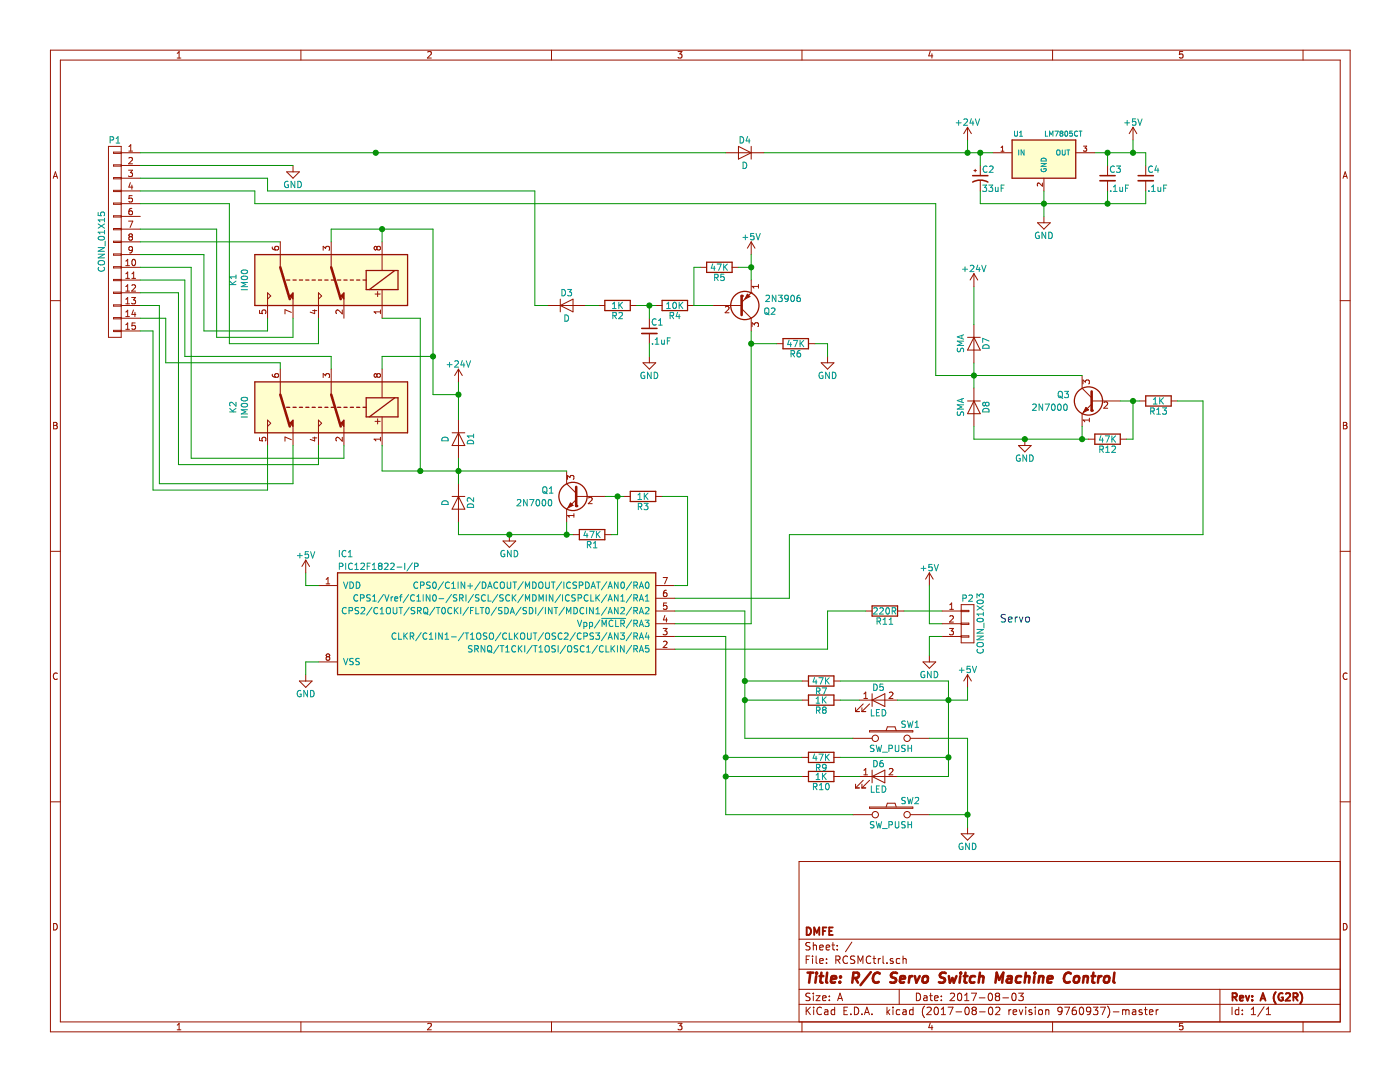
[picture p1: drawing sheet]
EESchema Schematic File Version 2
LIBS:power
LIBS:device
LIBS:transistors
LIBS:conn
LIBS:linear
LIBS:regul
LIBS:74xx
LIBS:cmos4000
LIBS:adc-dac
LIBS:memory
LIBS:xilinx
LIBS:microcontrollers
LIBS:dsp
LIBS:microchip
LIBS:analog_switches
LIBS:motorola
LIBS:texas
LIBS:intel
LIBS:audio
LIBS:interface
LIBS:digital-audio
LIBS:philips
LIBS:display
LIBS:cypress
LIBS:siliconi
LIBS:opto
LIBS:atmel
LIBS:contrib
LIBS:valves
LIBS:microchip_pic12mcu
LIBS:mechanical
LIBS:relays
LIBS:RCSMCtrl-cache
EELAYER 26 0
EELAYER END
$Descr A 11000 8500
encoding utf-8
Sheet 1 1
Title "R/C Servo Switch Machine Control"
Date "2017-08-03"
Rev "A (G2R)"
Comp "DMFE"
Comment1 ""
Comment2 ""
Comment3 ""
Comment4 ""
$EndDescr
$Comp
L PIC12(L)F1822-I/P IC1
U 1 1
P 3900 4900
F 0 "IC1" H 2650 5450 50  0000 L CNN
F 1 "PIC12F1822-I/P" H 2650 5350 50  0000 L CNN
F 2 "Housings_DIP:DIP-8_W7.62mm" H 3900 4900 60  0001 C CNN
F 3 "" H 3900 4900 60  0000 C CNN
	1    3900 4900
	1    0    0    -1  
$EndComp
$Comp
L D D4
U 1 1
P 5850 1200
F 0 "D4" H 5850 1300 50  0000 C CNN
F 1 "D" H 5850 1100 50  0000 C CNN
F 2 "Diodes_SMD:Diode-SMA_Handsoldering" H 5850 1200 60  0001 C CNN
F 3 "" H 5850 1200 60  0000 C CNN
	1    5850 1200
	-1   0    0    -1  
$EndComp
$Comp
L CP1_Small C2
U 1 1
P 7700 1400
F 0 "C2" H 7710 1470 50  0000 L CNN
F 1 "33uF" H 7710 1320 50  0000 L CNN
F 2 "Capacitors_Elko_ThroughHole:Elko_vert_11.2x6.3mm_RM2.5_CopperClear" H 7700 1400 60  0001 C CNN
F 3 "" H 7700 1400 60  0000 C CNN
	1    7700 1400
	1    0    0    -1  
$EndComp
$Comp
L C_Small C3
U 1 1
P 8700 1400
F 0 "C3" H 8710 1470 50  0000 L CNN
F 1 ".1uF" H 8710 1320 50  0000 L CNN
F 2 "Capacitors_SMD:C_0805_HandSoldering" H 8700 1400 60  0001 C CNN
F 3 "" H 8700 1400 60  0000 C CNN
	1    8700 1400
	1    0    0    -1  
$EndComp
$Comp
L C_Small C4
U 1 1
P 9000 1400
F 0 "C4" H 9010 1470 50  0000 L CNN
F 1 ".1uF" H 9010 1320 50  0000 L CNN
F 2 "Capacitors_SMD:C_0805_HandSoldering" H 9000 1400 60  0001 C CNN
F 3 "" H 9000 1400 60  0000 C CNN
	1    9000 1400
	1    0    0    -1  
$EndComp
$Comp
L LM7805CT U1
U 1 1
P 8200 1250
F 0 "U1" H 8000 1450 40  0000 C CNN
F 1 "LM7805CT" H 8200 1450 40  0000 L CNN
F 2 "TO_SOT_Packages_SMD:TO-252-2" H 8200 1350 30  0001 C CIN
F 3 "" H 8200 1250 60  0000 C CNN
	1    8200 1250
	1    0    0    -1  
$EndComp
$Comp
L CONN_01X15 P1
U 1 1
P 900 1900
F 0 "P1" H 900 2700 50  0000 C CNN
F 1 "CONN_01X15" V 1000 1900 50  0000 C CNN
F 2 "Wires:Wires_AWG20x15" H 900 1900 60  0001 C CNN
F 3 "" H 900 1900 60  0000 C CNN
	1    900  1900
	-1   0    0    -1  
$EndComp
$Comp
L +5V #PWR01
U 1 1
P 8900 1100
F 0 "#PWR01" H 8900 950 50  0001 C CNN
F 1 "+5V" H 8900 1240 50  0000 C CNN
F 2 "" H 8900 1100 60  0000 C CNN
F 3 "" H 8900 1100 60  0000 C CNN
	1    8900 1100
	1    0    0    -1  
$EndComp
$Comp
L GND #PWR02
U 1 1
P 8200 1700
F 0 "#PWR02" H 8200 1450 50  0001 C CNN
F 1 "GND" H 8200 1550 50  0000 C CNN
F 2 "" H 8200 1700 60  0000 C CNN
F 3 "" H 8200 1700 60  0000 C CNN
	1    8200 1700
	1    0    0    -1  
$EndComp
$Comp
L +24V #PWR03
U 1 1
P 7600 1100
F 0 "#PWR03" H 7600 950 50  0001 C CNN
F 1 "+24V" H 7600 1240 50  0000 C CNN
F 2 "" H 7600 1100 60  0000 C CNN
F 3 "" H 7600 1100 60  0000 C CNN
	1    7600 1100
	1    0    0    -1  
$EndComp
Wire Wire Line
	1100 1200 5700 1200
Wire Wire Line
	6000 1200 7800 1200
Wire Wire Line
	7600 1100 7600 1200
Connection ~ 7600 1200
Wire Wire Line
	7700 1300 7700 1200
Connection ~ 7700 1200
Wire Wire Line
	7700 1500 7700 1600
Wire Wire Line
	7700 1600 9000 1600
Wire Wire Line
	9000 1600 9000 1500
Wire Wire Line
	8700 1500 8700 1600
Connection ~ 8700 1600
Wire Wire Line
	8200 1500 8200 1700
Connection ~ 8200 1600
Wire Wire Line
	8600 1200 9000 1200
Wire Wire Line
	9000 1200 9000 1300
Wire Wire Line
	8700 1300 8700 1200
Connection ~ 8700 1200
Wire Wire Line
	8900 1200 8900 1100
Connection ~ 8900 1200
Wire Wire Line
	1200 2600 1200 3850
Wire Wire Line
	1200 2600 1100 2600
Wire Wire Line
	1100 2500 1300 2500
Wire Wire Line
	1300 2500 1300 2850
Wire Wire Line
	1250 2400 1250 3800
Wire Wire Line
	1250 2400 1100 2400
Wire Wire Line
	1100 2300 1400 2300
Wire Wire Line
	1400 2300 1400 3650
Wire Wire Line
	1100 2200 1450 2200
Wire Wire Line
	1450 2200 1450 2800
Wire Wire Line
	1100 2100 1500 2100
Wire Wire Line
	1500 2100 1500 3600
Wire Wire Line
	1100 2000 1600 2000
Wire Wire Line
	1100 1900 2200 1900
Wire Wire Line
	1100 1800 1700 1800
Wire Wire Line
	1100 1600 1800 1600
Connection ~ 2950 1200
$Comp
L GND #PWR04
U 1 1
P 2300 1300
F 0 "#PWR04" H 2300 1050 50  0001 C CNN
F 1 "GND" H 2300 1150 50  0000 C CNN
F 2 "" H 2300 1300 60  0000 C CNN
F 3 "" H 2300 1300 60  0000 C CNN
	1    2300 1300
	1    0    0    -1  
$EndComp
Wire Wire Line
	1100 1300 2300 1300
$Comp
L CONN_01X03 P2
U 1 1
P 7600 4900
F 0 "P2" H 7600 5100 50  0000 C CNN
F 1 "CONN_01X03" V 7700 4900 50  0000 C CNN
F 2 "Pin_Headers:Pin_Header_Straight_1x03" H 7600 4900 60  0001 C CNN
F 3 "" H 7600 4900 60  0000 C CNN
	1    7600 4900
	1    0    0    -1  
$EndComp
Text Notes 7850 4900 0    60   ~ 0
Servo
$Comp
L +5V #PWR05
U 1 1
P 7300 4600
F 0 "#PWR05" H 7300 4450 50  0001 C CNN
F 1 "+5V" H 7300 4740 50  0000 C CNN
F 2 "" H 7300 4600 60  0000 C CNN
F 3 "" H 7300 4600 60  0000 C CNN
	1    7300 4600
	1    0    0    -1  
$EndComp
$Comp
L GND #PWR06
U 1 1
P 7300 5150
F 0 "#PWR06" H 7300 4900 50  0001 C CNN
F 1 "GND" H 7300 5000 50  0000 C CNN
F 2 "" H 7300 5150 60  0000 C CNN
F 3 "" H 7300 5150 60  0000 C CNN
	1    7300 5150
	1    0    0    -1  
$EndComp
$Comp
L R R11
U 1 1
P 6950 4800
F 0 "R11" V 7030 4800 50  0000 C CNN
F 1 "220R" V 6950 4800 50  0000 C CNN
F 2 "Resistors_SMD:R_0805_HandSoldering" V 6880 4800 30  0001 C CNN
F 3 "" H 6950 4800 30  0000 C CNN
	1    6950 4800
	0    1    1    0   
$EndComp
$Comp
L +5V #PWR07
U 1 1
P 2400 4500
F 0 "#PWR07" H 2400 4350 50  0001 C CNN
F 1 "+5V" H 2400 4640 50  0000 C CNN
F 2 "" H 2400 4500 60  0000 C CNN
F 3 "" H 2400 4500 60  0000 C CNN
	1    2400 4500
	1    0    0    -1  
$EndComp
$Comp
L GND #PWR08
U 1 1
P 2400 5300
F 0 "#PWR08" H 2400 5050 50  0001 C CNN
F 1 "GND" H 2400 5150 50  0000 C CNN
F 2 "" H 2400 5300 60  0000 C CNN
F 3 "" H 2400 5300 60  0000 C CNN
	1    2400 5300
	1    0    0    -1  
$EndComp
Wire Wire Line
	2400 4500 2400 4600
Wire Wire Line
	2400 4600 2500 4600
Wire Wire Line
	2400 5300 2400 5200
Wire Wire Line
	2400 5200 2500 5200
Wire Wire Line
	7400 4800 7100 4800
Wire Wire Line
	7400 4900 7300 4900
Wire Wire Line
	7300 4900 7300 4600
Wire Wire Line
	7400 5000 7300 5000
Wire Wire Line
	7300 5000 7300 5150
Wire Wire Line
	5300 5100 6500 5100
Wire Wire Line
	6500 5100 6500 4800
Wire Wire Line
	6500 4800 6800 4800
$Comp
L R R2
U 1 1
P 4850 2400
F 0 "R2" V 4930 2400 50  0000 C CNN
F 1 "1K" V 4850 2400 50  0000 C CNN
F 2 "Resistors_SMD:R_0805_HandSoldering" V 4780 2400 30  0001 C CNN
F 3 "" H 4850 2400 30  0000 C CNN
	1    4850 2400
	0    1    1    0   
$EndComp
$Comp
L D D3
U 1 1
P 4450 2400
F 0 "D3" H 4450 2500 50  0000 C CNN
F 1 "D" H 4450 2300 50  0000 C CNN
F 2 "Diodes_SMD:Diode-SMA_Handsoldering" H 4450 2400 60  0001 C CNN
F 3 "" H 4450 2400 60  0000 C CNN
	1    4450 2400
	1    0    0    -1  
$EndComp
$Comp
L R R4
U 1 1
P 5300 2400
F 0 "R4" V 5380 2400 50  0000 C CNN
F 1 "10K" V 5300 2400 50  0000 C CNN
F 2 "Resistors_SMD:R_0805_HandSoldering" V 5230 2400 30  0001 C CNN
F 3 "" H 5300 2400 30  0000 C CNN
	1    5300 2400
	0    1    1    0   
$EndComp
$Comp
L R R5
U 1 1
P 5650 2100
F 0 "R5" V 5730 2100 50  0000 C CNN
F 1 "47K" V 5650 2100 50  0000 C CNN
F 2 "Resistors_SMD:R_0805_HandSoldering" V 5580 2100 30  0001 C CNN
F 3 "" H 5650 2100 30  0000 C CNN
	1    5650 2100
	0    1    1    0   
$EndComp
$Comp
L C_Small C1
U 1 1
P 5100 2600
F 0 "C1" H 5110 2670 50  0000 L CNN
F 1 ".1uF" H 5110 2520 50  0000 L CNN
F 2 "Capacitors_SMD:C_0805_HandSoldering" H 5100 2600 60  0001 C CNN
F 3 "" H 5100 2600 60  0000 C CNN
	1    5100 2600
	1    0    0    -1  
$EndComp
$Comp
L Q_NPN_EBC Q1
U 1 1
P 4550 3900
F 0 "Q1" H 4850 3950 50  0000 R CNN
F 1 "2N7000" H 5050 3850 50  0000 R CNN
F 2 "Housings_TO-92:TO-92_Inline_Narrow_Oval" H 4750 4000 29  0001 C CNN
F 3 "" H 4550 3900 60  0000 C CNN
	1    4550 3900
	-1   0    0    -1  
$EndComp
$Comp
L Q_PNP_EBC Q2
U 1 1
P 5800 2400
F 0 "Q2" H 6100 2450 50  0000 R CNN
F 1 "2N3906" H 6300 2350 50  0000 R CNN
F 2 "Housings_TO-92:TO-92_Inline_Narrow_Oval" H 6000 2500 29  0001 C CNN
F 3 "" H 5800 2400 60  0000 C CNN
	1    5800 2400
	1    0    0    1   
$EndComp
$Comp
L R R6
U 1 1
P 6250 2700
F 0 "R6" V 6330 2700 50  0000 C CNN
F 1 "47K" V 6250 2700 50  0000 C CNN
F 2 "Resistors_SMD:R_0805_HandSoldering" V 6180 2700 30  0001 C CNN
F 3 "" H 6250 2700 30  0000 C CNN
	1    6250 2700
	0    1    1    0   
$EndComp
$Comp
L GND #PWR09
U 1 1
P 6500 2800
F 0 "#PWR09" H 6500 2550 50  0001 C CNN
F 1 "GND" H 6500 2650 50  0000 C CNN
F 2 "" H 6500 2800 60  0000 C CNN
F 3 "" H 6500 2800 60  0000 C CNN
	1    6500 2800
	1    0    0    -1  
$EndComp
$Comp
L +5V #PWR010
U 1 1
P 5900 2000
F 0 "#PWR010" H 5900 1850 50  0001 C CNN
F 1 "+5V" H 5900 2140 50  0000 C CNN
F 2 "" H 5900 2000 60  0000 C CNN
F 3 "" H 5900 2000 60  0000 C CNN
	1    5900 2000
	1    0    0    -1  
$EndComp
Wire Wire Line
	1100 1400 2100 1400
Wire Wire Line
	2100 1400 2100 1500
Wire Wire Line
	2100 1500 4200 1500
Wire Wire Line
	4200 1500 4200 2400
Wire Wire Line
	4200 2400 4300 2400
Wire Wire Line
	4600 2400 4700 2400
Wire Wire Line
	5000 2400 5150 2400
Wire Wire Line
	5100 2400 5100 2500
Connection ~ 5100 2400
Wire Wire Line
	5450 2400 5600 2400
Wire Wire Line
	5900 2000 5900 2200
Wire Wire Line
	5900 2600 5900 4900
Wire Wire Line
	5900 2700 6100 2700
Wire Wire Line
	6400 2700 6500 2700
Wire Wire Line
	6500 2700 6500 2800
$Comp
L GND #PWR011
U 1 1
P 5100 2800
F 0 "#PWR011" H 5100 2550 50  0001 C CNN
F 1 "GND" H 5100 2650 50  0000 C CNN
F 2 "" H 5100 2800 60  0000 C CNN
F 3 "" H 5100 2800 60  0000 C CNN
	1    5100 2800
	1    0    0    -1  
$EndComp
Wire Wire Line
	5100 2800 5100 2700
Wire Wire Line
	5900 4900 5300 4900
Connection ~ 5900 2700
Wire Wire Line
	5800 2100 5900 2100
Connection ~ 5900 2100
Wire Wire Line
	5500 2100 5450 2100
Wire Wire Line
	5450 2100 5450 2400
$Comp
L SW_PUSH SW1
U 1 1
P 7000 5800
F 0 "SW1" H 7150 5910 50  0000 C CNN
F 1 "SW_PUSH" H 7000 5720 50  0000 C CNN
F 2 "Buttons_Switches_SMD:SW_SPST_PTS645" H 7000 5800 60  0001 C CNN
F 3 "" H 7000 5800 60  0000 C CNN
	1    7000 5800
	1    0    0    -1  
$EndComp
$Comp
L SW_PUSH SW2
U 1 1
P 7000 6400
F 0 "SW2" H 7150 6510 50  0000 C CNN
F 1 "SW_PUSH" H 7000 6320 50  0000 C CNN
F 2 "Buttons_Switches_SMD:SW_SPST_PTS645" H 7000 6400 60  0001 C CNN
F 3 "" H 7000 6400 60  0000 C CNN
	1    7000 6400
	1    0    0    -1  
$EndComp
$Comp
L LED D5
U 1 1
P 6900 5500
F 0 "D5" H 6900 5600 50  0000 C CNN
F 1 "LED" H 6900 5400 50  0000 C CNN
F 2 "LEDs:LED-1206" H 6900 5500 60  0001 C CNN
F 3 "" H 6900 5500 60  0000 C CNN
	1    6900 5500
	1    0    0    -1  
$EndComp
$Comp
L LED D6
U 1 1
P 6900 6100
F 0 "D6" H 6900 6200 50  0000 C CNN
F 1 "LED" H 6900 6000 50  0000 C CNN
F 2 "LEDs:LED-1206" H 6900 6100 60  0001 C CNN
F 3 "" H 6900 6100 60  0000 C CNN
	1    6900 6100
	1    0    0    -1  
$EndComp
$Comp
L +5V #PWR012
U 1 1
P 7600 5400
F 0 "#PWR012" H 7600 5250 50  0001 C CNN
F 1 "+5V" H 7600 5540 50  0000 C CNN
F 2 "" H 7600 5400 60  0000 C CNN
F 3 "" H 7600 5400 60  0000 C CNN
	1    7600 5400
	1    0    0    -1  
$EndComp
$Comp
L R R8
U 1 1
P 6450 5500
F 0 "R8" V 6530 5500 50  0000 C CNN
F 1 "1K" V 6450 5500 50  0000 C CNN
F 2 "Resistors_SMD:R_0805_HandSoldering" V 6380 5500 30  0001 C CNN
F 3 "" H 6450 5500 30  0000 C CNN
	1    6450 5500
	0    1    1    0   
$EndComp
$Comp
L R R10
U 1 1
P 6450 6100
F 0 "R10" V 6530 6100 50  0000 C CNN
F 1 "1K" V 6450 6100 50  0000 C CNN
F 2 "Resistors_SMD:R_0805_HandSoldering" V 6380 6100 30  0001 C CNN
F 3 "" H 6450 6100 30  0000 C CNN
	1    6450 6100
	0    1    1    0   
$EndComp
$Comp
L R R7
U 1 1
P 6450 5350
F 0 "R7" V 6530 5350 50  0000 C CNN
F 1 "47K" V 6450 5350 50  0000 C CNN
F 2 "Resistors_SMD:R_0805_HandSoldering" V 6380 5350 30  0001 C CNN
F 3 "" H 6450 5350 30  0000 C CNN
	1    6450 5350
	0    1    1    0   
$EndComp
$Comp
L R R9
U 1 1
P 6450 5950
F 0 "R9" V 6530 5950 50  0000 C CNN
F 1 "47K" V 6450 5950 50  0000 C CNN
F 2 "Resistors_SMD:R_0805_HandSoldering" V 6380 5950 30  0001 C CNN
F 3 "" H 6450 5950 30  0000 C CNN
	1    6450 5950
	0    1    1    0   
$EndComp
$Comp
L GND #PWR013
U 1 1
P 7600 6500
F 0 "#PWR013" H 7600 6250 50  0001 C CNN
F 1 "GND" H 7600 6350 50  0000 C CNN
F 2 "" H 7600 6500 60  0000 C CNN
F 3 "" H 7600 6500 60  0000 C CNN
	1    7600 6500
	1    0    0    -1  
$EndComp
Wire Wire Line
	7300 5800 7600 5800
Wire Wire Line
	7600 5800 7600 6500
Wire Wire Line
	7300 6400 7600 6400
Connection ~ 7600 6400
Wire Wire Line
	7050 5500 7600 5500
Wire Wire Line
	7600 5500 7600 5400
Wire Wire Line
	7050 6100 7450 6100
Wire Wire Line
	7450 6100 7450 5350
Connection ~ 7450 5500
Wire Wire Line
	6600 5500 6750 5500
Wire Wire Line
	6600 6100 6750 6100
Wire Wire Line
	7450 5350 6600 5350
Wire Wire Line
	6600 5950 7450 5950
Connection ~ 7450 5950
Wire Wire Line
	5300 4800 5850 4800
Wire Wire Line
	5850 4800 5850 5800
Wire Wire Line
	5850 5350 6300 5350
Wire Wire Line
	5850 5500 6300 5500
Connection ~ 5850 5350
Wire Wire Line
	5300 5000 5700 5000
Wire Wire Line
	5700 5000 5700 6400
Wire Wire Line
	5700 5950 6300 5950
Wire Wire Line
	5700 6100 6300 6100
Connection ~ 5700 5950
Wire Wire Line
	5850 5800 6700 5800
Connection ~ 5850 5500
Wire Wire Line
	5700 6400 6700 6400
Connection ~ 5700 6100
$Comp
L D D1
U 1 1
P 3600 3450
F 0 "D1" H 3600 3550 50  0000 C CNN
F 1 "D" H 3600 3350 50  0000 C CNN
F 2 "Diodes_SMD:Diode-SMA_Handsoldering" H 3600 3450 60  0001 C CNN
F 3 "" H 3600 3450 60  0000 C CNN
	1    3600 3450
	0    1    1    0   
$EndComp
$Comp
L D D2
U 1 1
P 3600 3950
F 0 "D2" H 3600 4050 50  0000 C CNN
F 1 "D" H 3600 3850 50  0000 C CNN
F 2 "Diodes_SMD:Diode-SMA_Handsoldering" H 3600 3950 60  0001 C CNN
F 3 "" H 3600 3950 60  0000 C CNN
	1    3600 3950
	0    1    1    0   
$EndComp
$Comp
L GND #PWR014
U 1 1
P 4000 4200
F 0 "#PWR014" H 4000 3950 50  0001 C CNN
F 1 "GND" H 4000 4050 50  0000 C CNN
F 2 "" H 4000 4200 60  0000 C CNN
F 3 "" H 4000 4200 60  0000 C CNN
	1    4000 4200
	1    0    0    -1  
$EndComp
Wire Wire Line
	3600 4200 4500 4200
Wire Wire Line
	4450 4200 4450 4100
Wire Wire Line
	3600 4200 3600 4100
Connection ~ 4000 4200
Wire Wire Line
	3600 3600 3600 3800
Wire Wire Line
	3000 3700 4450 3700
Connection ~ 3600 3700
Wire Wire Line
	3600 3000 3600 3300
$Comp
L +24V #PWR015
U 1 1
P 3600 3000
F 0 "#PWR015" H 3600 2850 50  0001 C CNN
F 1 "+24V" H 3600 3140 50  0000 C CNN
F 2 "" H 3600 3000 60  0000 C CNN
F 3 "" H 3600 3000 60  0000 C CNN
	1    3600 3000
	1    0    0    -1  
$EndComp
Connection ~ 3600 3100
$Comp
L R R3
U 1 1
P 5050 3900
F 0 "R3" V 5130 3900 50  0000 C CNN
F 1 "1K" V 5050 3900 50  0000 C CNN
F 2 "Resistors_SMD:R_0805_HandSoldering" V 4980 3900 30  0001 C CNN
F 3 "" H 5050 3900 30  0000 C CNN
	1    5050 3900
	0    1    1    0   
$EndComp
$Comp
L R R1
U 1 1
P 4650 4200
F 0 "R1" V 4730 4200 50  0000 C CNN
F 1 "47K" V 4650 4200 50  0000 C CNN
F 2 "Resistors_SMD:R_0805_HandSoldering" V 4580 4200 30  0001 C CNN
F 3 "" H 4650 4200 30  0000 C CNN
	1    4650 4200
	0    1    1    0   
$EndComp
Connection ~ 4450 4200
Wire Wire Line
	4750 3900 4900 3900
Wire Wire Line
	4800 4200 4850 4200
Wire Wire Line
	4850 4200 4850 3900
Connection ~ 4850 3900
Wire Wire Line
	5200 3900 5400 3900
Wire Wire Line
	5400 3900 5400 4600
Wire Wire Line
	5400 4600 5300 4600
$Comp
L Q_NPN_EBC Q3
U 1 1
P 8600 3150
F 0 "Q3" H 8900 3200 50  0000 R CNN
F 1 "2N7000" H 9100 3100 50  0000 R CNN
F 2 "Housings_TO-92:TO-92_Inline_Narrow_Oval" H 8800 3250 29  0001 C CNN
F 3 "" H 8600 3150 60  0000 C CNN
	1    8600 3150
	-1   0    0    -1  
$EndComp
$Comp
L D D7
U 1 1
P 7650 2700
F 0 "D7" H 7650 2800 50  0000 C CNN
F 1 "SMA" H 7650 2600 50  0000 C CNN
F 2 "Diodes_SMD:Diode-SMA_Handsoldering" H 7650 2700 60  0001 C CNN
F 3 "" H 7650 2700 60  0000 C CNN
	1    7650 2700
	0    1    1    0   
$EndComp
$Comp
L D D8
U 1 1
P 7650 3200
F 0 "D8" H 7650 3300 50  0000 C CNN
F 1 "SMA" H 7650 3100 50  0000 C CNN
F 2 "Diodes_SMD:Diode-SMA_Handsoldering" H 7650 3200 60  0001 C CNN
F 3 "" H 7650 3200 60  0000 C CNN
	1    7650 3200
	0    1    1    0   
$EndComp
$Comp
L GND #PWR016
U 1 1
P 8050 3450
F 0 "#PWR016" H 8050 3200 50  0001 C CNN
F 1 "GND" H 8050 3300 50  0000 C CNN
F 2 "" H 8050 3450 60  0000 C CNN
F 3 "" H 8050 3450 60  0000 C CNN
	1    8050 3450
	1    0    0    -1  
$EndComp
Wire Wire Line
	7650 3450 8550 3450
Wire Wire Line
	8500 3450 8500 3350
Wire Wire Line
	7650 3450 7650 3350
Connection ~ 8050 3450
Wire Wire Line
	7650 2850 7650 3050
Wire Wire Line
	7350 2950 8500 2950
Connection ~ 7650 2950
Wire Wire Line
	7650 2250 7650 2550
$Comp
L +24V #PWR017
U 1 1
P 7650 2250
F 0 "#PWR017" H 7650 2100 50  0001 C CNN
F 1 "+24V" H 7650 2390 50  0000 C CNN
F 2 "" H 7650 2250 60  0000 C CNN
F 3 "" H 7650 2250 60  0000 C CNN
	1    7650 2250
	1    0    0    -1  
$EndComp
$Comp
L R R13
U 1 1
P 9100 3150
F 0 "R13" V 9180 3150 50  0000 C CNN
F 1 "1K" V 9100 3150 50  0000 C CNN
F 2 "Resistors_SMD:R_0805_HandSoldering" V 9030 3150 30  0001 C CNN
F 3 "" H 9100 3150 30  0000 C CNN
	1    9100 3150
	0    1    1    0   
$EndComp
$Comp
L R R12
U 1 1
P 8700 3450
F 0 "R12" V 8780 3450 50  0000 C CNN
F 1 "47K" V 8700 3450 50  0000 C CNN
F 2 "Resistors_SMD:R_0805_HandSoldering" V 8630 3450 30  0001 C CNN
F 3 "" H 8700 3450 30  0000 C CNN
	1    8700 3450
	0    1    1    0   
$EndComp
Connection ~ 8500 3450
Wire Wire Line
	8800 3150 8950 3150
Wire Wire Line
	8850 3450 8900 3450
Wire Wire Line
	8900 3450 8900 3150
Connection ~ 8900 3150
Wire Wire Line
	9250 3150 9450 3150
Wire Wire Line
	9450 3150 9450 4200
Wire Wire Line
	9450 4200 6200 4200
Wire Wire Line
	6200 4200 6200 4700
Wire Wire Line
	6200 4700 5300 4700
Wire Wire Line
	1100 1500 2000 1500
Wire Wire Line
	2000 1500 2000 1600
Wire Wire Line
	7350 1600 7350 2950
Wire Wire Line
	2000 1600 7350 1600
$Comp
L IM00 K1
U 1 1
P 2800 2200
F 0 "K1" V 3767 2200 50  0000 C CNN
F 1 "IM00" V 3676 2200 50  0000 C CNN
F 2 "Relays_THT:Relay_DPDT_Panasonic_JW2" H 2800 2200 50  0001 C CNN
F 3 "" H 2800 2200 50  0001 C CNN
	1    2800 2200
	-1   0    0    1   
$EndComp
$Comp
L IM00 K2
U 1 1
P 2800 3200
F 0 "K2" V 3767 3200 50  0000 C CNN
F 1 "IM00" V 3676 3200 50  0000 C CNN
F 2 "Relays_THT:Relay_DPDT_Panasonic_JW2" H 2800 3200 50  0001 C CNN
F 3 "" H 2800 3200 50  0001 C CNN
	1    2800 3200
	-1   0    0    1   
$EndComp
Wire Wire Line
	3600 3100 3400 3100
Wire Wire Line
	3400 3100 3400 1800
Wire Wire Line
	3400 1800 2600 1800
Wire Wire Line
	3000 1800 3000 1900
Wire Wire Line
	2600 1800 2600 1900
Connection ~ 3000 1800
Wire Wire Line
	3000 2900 3000 2800
Wire Wire Line
	3000 2800 3400 2800
Connection ~ 3400 2800
Wire Wire Line
	3000 2500 3300 2500
Wire Wire Line
	3300 2500 3300 3700
Wire Wire Line
	3000 3500 3000 3700
Connection ~ 3300 3700
Wire Wire Line
	2500 2500 2500 2700
Wire Wire Line
	2500 2700 1800 2700
Wire Wire Line
	1800 2700 1800 1600
Wire Wire Line
	2300 2500 2300 2650
Wire Wire Line
	2300 2650 1700 2650
Wire Wire Line
	1700 2650 1700 1800
Wire Wire Line
	2100 2500 2100 2600
Wire Wire Line
	2100 2600 1600 2600
Wire Wire Line
	1600 2600 1600 2000
Wire Wire Line
	1500 3600 2700 3600
Wire Wire Line
	2700 3600 2700 3500
Wire Wire Line
	1450 2800 2600 2800
Wire Wire Line
	2600 2800 2600 2900
Wire Wire Line
	2500 3500 2500 3650
Wire Wire Line
	2500 3650 1400 3650
Wire Wire Line
	1250 3800 2300 3800
Wire Wire Line
	2300 3800 2300 3500
Wire Wire Line
	2200 2900 2200 2850
Wire Wire Line
	2200 2850 1300 2850
Wire Wire Line
	2100 3500 2100 3850
Wire Wire Line
	2100 3850 1200 3850
$EndSCHEMATC
